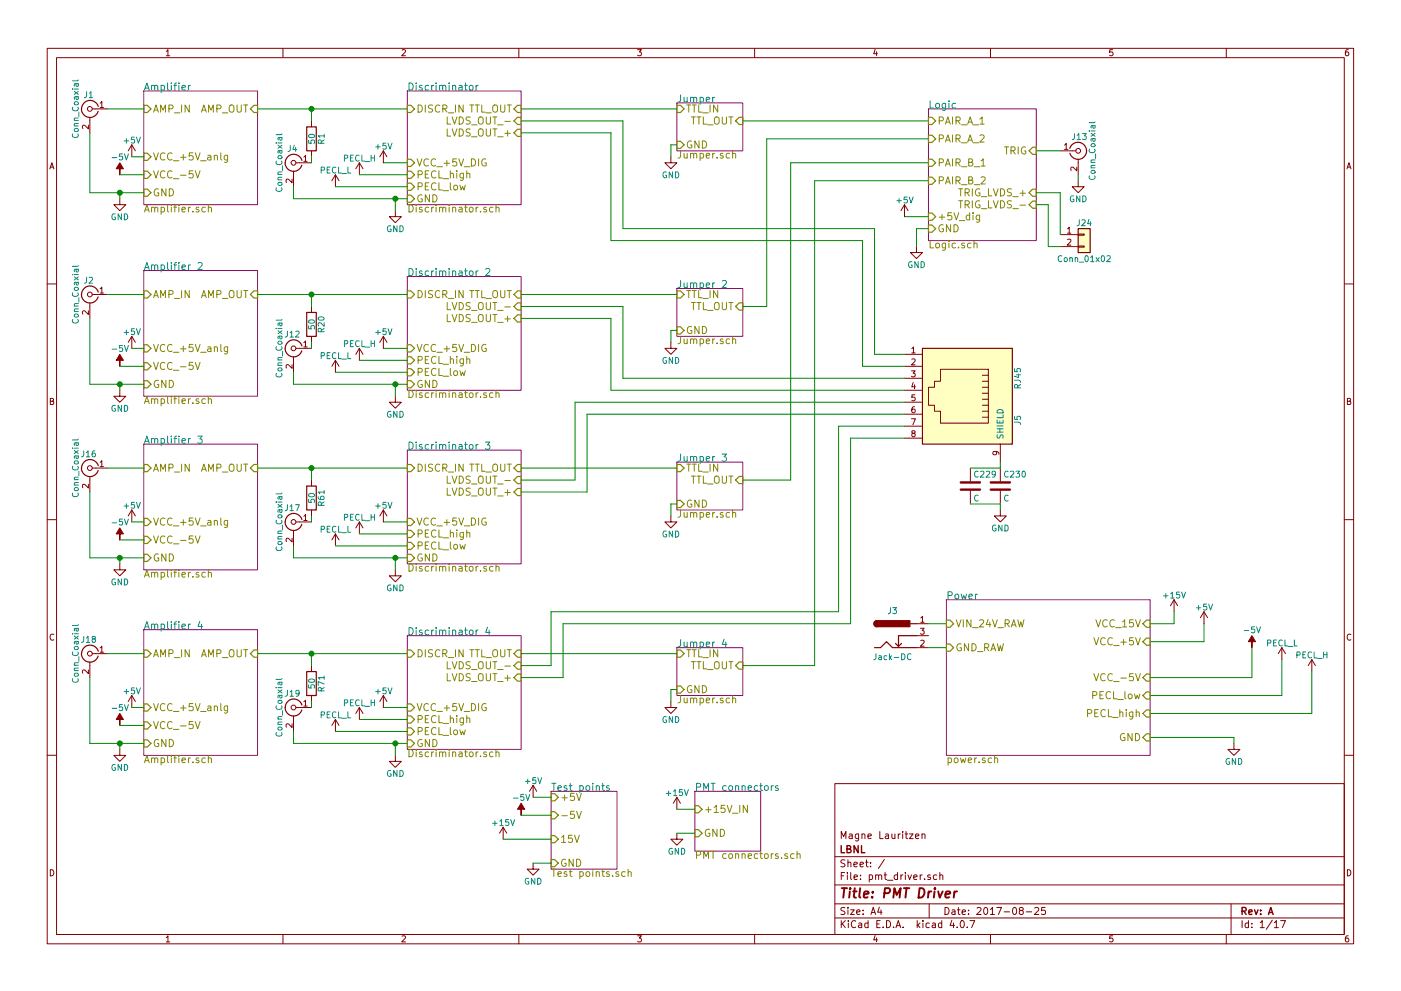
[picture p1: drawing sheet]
EESchema Schematic File Version 2
LIBS:pmt_driver-rescue
LIBS:power
LIBS:device
LIBS:transistors
LIBS:conn
LIBS:linear
LIBS:regul
LIBS:74xx
LIBS:cmos4000
LIBS:adc-dac
LIBS:memory
LIBS:xilinx
LIBS:microcontrollers
LIBS:dsp
LIBS:microchip
LIBS:analog_switches
LIBS:motorola
LIBS:texas
LIBS:intel
LIBS:audio
LIBS:interface
LIBS:digital-audio
LIBS:philips
LIBS:display
LIBS:cypress
LIBS:siliconi
LIBS:opto
LIBS:atmel
LIBS:contrib
LIBS:valves
LIBS:Magnes Components
LIBS:pmt_driver-cache
EELAYER 25 0
EELAYER END
$Descr A4 11693 8268
encoding utf-8
Sheet 1 17
Title "PMT Driver"
Date "2017-08-25"
Rev "A"
Comp "LBNL"
Comment1 "Magne Lauritzen"
Comment2 ""
Comment3 ""
Comment4 ""
$EndDescr
$Sheet
S 1200 750  950  950 
U 59A0A1E6
F0 "Amplifier" 60
F1 "Amplifier.sch" 60
F2 "VCC_-5V" I L 1200 1450 60 
F3 "AMP_IN" I L 1200 900 60 
F4 "AMP_OUT" I R 2150 900 60 
F5 "GND" I L 1200 1600 60 
F6 "VCC_+5V_anlg" I L 1200 1300 60 
$EndSheet
$Sheet
S 3400 750  950  950 
U 59A0A213
F0 "Discriminator" 60
F1 "Discriminator.sch" 60
F2 "GND" I L 3400 1650 60 
F3 "TTL_OUT" I R 4350 900 60 
F4 "DISCR_IN" I L 3400 900 60 
F5 "LVDS_OUT_+" I R 4350 1100 60 
F6 "LVDS_OUT_-" I R 4350 1000 60 
F7 "VCC_+5V_DIG" I L 3400 1350 60 
F8 "PECL_high" I L 3400 1450 60 
F9 "PECL_low" I L 3400 1550 60 
$EndSheet
$Comp
L GND #PWR01
U 1 1
P 10300 6200
F 0 "#PWR01" H 10300 5950 50  0001 C CNN
F 1 "GND" H 10300 6050 50  0000 C CNN
F 2 "" H 10300 6200 50  0001 C CNN
F 3 "" H 10300 6200 50  0001 C CNN
	1    10300 6200
	1    0    0    -1  
$EndComp
$Comp
L +15V #PWR02
U 1 1
P 9800 5100
F 0 "#PWR02" H 9800 4950 50  0001 C CNN
F 1 "+15V" H 9800 5240 50  0000 C CNN
F 2 "" H 9800 5100 50  0001 C CNN
F 3 "" H 9800 5100 50  0001 C CNN
	1    9800 5100
	1    0    0    -1  
$EndComp
$Comp
L -5V #PWR46
U 1 1
P 10450 5400
F 0 "#PWR46" H 10450 5500 50  0001 C CNN
F 1 "-5V" H 10450 5550 50  0000 C CNN
F 2 "" H 10450 5400 50  0001 C CNN
F 3 "" H 10450 5400 50  0001 C CNN
	1    10450 5400
	1    0    0    -1  
$EndComp
$Comp
L +5V #PWR03
U 1 1
P 1100 1300
F 0 "#PWR03" H 1100 1150 50  0001 C CNN
F 1 "+5V" H 1100 1440 50  0000 C CNN
F 2 "" H 1100 1300 50  0001 C CNN
F 3 "" H 1100 1300 50  0001 C CNN
	1    1100 1300
	1    0    0    -1  
$EndComp
$Comp
L -5V #PWR1
U 1 1
P 1000 1450
F 0 "#PWR1" H 1000 1550 50  0001 C CNN
F 1 "-5V" H 1000 1600 50  0000 C CNN
F 2 "" H 1000 1450 50  0001 C CNN
F 3 "" H 1000 1450 50  0001 C CNN
	1    1000 1450
	1    0    0    -1  
$EndComp
$Comp
L GND #PWR04
U 1 1
P 1000 1650
F 0 "#PWR04" H 1000 1400 50  0001 C CNN
F 1 "GND" H 1000 1500 50  0000 C CNN
F 2 "" H 1000 1650 50  0001 C CNN
F 3 "" H 1000 1650 50  0001 C CNN
	1    1000 1650
	1    0    0    -1  
$EndComp
$Comp
L GND #PWR05
U 1 1
P 3300 1750
F 0 "#PWR05" H 3300 1500 50  0001 C CNN
F 1 "GND" H 3300 1600 50  0000 C CNN
F 2 "" H 3300 1750 50  0001 C CNN
F 3 "" H 3300 1750 50  0001 C CNN
	1    3300 1750
	1    0    0    -1  
$EndComp
$Comp
L Conn_Coaxial J1
U 1 1
P 750 900
F 0 "J1" H 760 1020 50  0000 C CNN
F 1 "Conn_Coaxial" V 865 900 50  0000 C CNN
F 2 "Connectors:LEMO_angled" H 750 900 50  0001 C CNN
F 3 "" H 750 900 50  0001 C CNN
F 4 "EPK.00.250.NTN" H 750 900 60  0001 C CNN "MPN"
F 5 "1124-1356-ND" H 750 900 60  0001 C CNN "DK"
F 6 "Straight" H 750 900 60  0001 C CNN "Notes"
	1    750  900 
	-1   0    0    -1  
$EndComp
$Comp
L PECL_L #PWR06
U 1 1
P 10700 5500
F 0 "#PWR06" H 10700 5350 50  0001 C CNN
F 1 "PECL_L" H 10700 5640 50  0000 C CNN
F 2 "" H 10700 5500 50  0001 C CNN
F 3 "" H 10700 5500 50  0001 C CNN
	1    10700 5500
	1    0    0    -1  
$EndComp
$Comp
L PECL_H #PWR07
U 1 1
P 10950 5600
F 0 "#PWR07" H 10950 5450 50  0001 C CNN
F 1 "PECL_H" H 10950 5740 50  0000 C CNN
F 2 "" H 10950 5600 50  0001 C CNN
F 3 "" H 10950 5600 50  0001 C CNN
	1    10950 5600
	1    0    0    -1  
$EndComp
$Comp
L PECL_H #PWR08
U 1 1
P 3000 1450
F 0 "#PWR08" H 3000 1300 50  0001 C CNN
F 1 "PECL_H" H 3000 1590 50  0000 C CNN
F 2 "" H 3000 1450 50  0001 C CNN
F 3 "" H 3000 1450 50  0001 C CNN
	1    3000 1450
	1    0    0    -1  
$EndComp
$Comp
L PECL_L #PWR09
U 1 1
P 2800 1550
F 0 "#PWR09" H 2800 1400 50  0001 C CNN
F 1 "PECL_L" H 2800 1690 50  0000 C CNN
F 2 "" H 2800 1550 50  0001 C CNN
F 3 "" H 2800 1550 50  0001 C CNN
	1    2800 1550
	1    0    0    -1  
$EndComp
$Comp
L Conn_Coaxial J4
U 1 1
P 2450 1350
F 0 "J4" H 2460 1470 50  0000 C CNN
F 1 "Conn_Coaxial" V 2565 1350 50  0000 C CNN
F 2 "Connectors:LEMO_straight" H 2450 1350 50  0001 C CNN
F 3 "" H 2450 1350 50  0001 C CNN
F 4 "EPA.00.250.NTN" H 2450 1350 60  0001 C CNN "MPN"
F 5 "1124-1421-ND" H 2450 1350 60  0001 C CNN "DK"
F 6 "Vertical" H 2450 1350 60  0001 C CNN "Notes"
	1    2450 1350
	-1   0    0    -1  
$EndComp
$Comp
L R R1
U 1 1
P 2600 1150
F 0 "R1" V 2680 1150 50  0000 C CNN
F 1 "50" V 2600 1150 50  0000 C CNN
F 2 "Resistors_SMD:R_0805" V 2530 1150 50  0001 C CNN
F 3 "" H 2600 1150 50  0001 C CNN
	1    2600 1150
	1    0    0    -1  
$EndComp
$Sheet
S 5650 850  550  400 
U 59E230FE
F0 "Jumper" 60
F1 "Jumper.sch" 60
F2 "TTL_IN" I L 5650 900 60 
F3 "GND" I L 5650 1200 60 
F4 "TTL_OUT" I R 6200 1000 60 
$EndSheet
$Sheet
S 5800 6600 550  500 
U 59E272DD
F0 "PMT connectors" 60
F1 "PMT connectors.sch" 60
F2 "+15V_IN" I L 5800 6750 60 
F3 "GND" I L 5800 6950 60 
$EndSheet
$Comp
L +15V #PWR010
U 1 1
P 5650 6750
F 0 "#PWR010" H 5650 6600 50  0001 C CNN
F 1 "+15V" H 5650 6890 50  0000 C CNN
F 2 "" H 5650 6750 50  0001 C CNN
F 3 "" H 5650 6750 50  0001 C CNN
	1    5650 6750
	1    0    0    -1  
$EndComp
$Comp
L GND #PWR011
U 1 1
P 5650 6950
F 0 "#PWR011" H 5650 6700 50  0001 C CNN
F 1 "GND" H 5650 6800 50  0000 C CNN
F 2 "" H 5650 6950 50  0001 C CNN
F 3 "" H 5650 6950 50  0001 C CNN
	1    5650 6950
	1    0    0    -1  
$EndComp
$Comp
L Jack-DC J3
U 1 1
P 7450 5300
F 0 "J3" H 7450 5510 50  0000 C CNN
F 1 "Jack-DC" H 7450 5125 50  0000 C CNN
F 2 "Connectors:BARREL_JACK_PJ102B" H 7500 5260 50  0001 C CNN
F 3 "" H 7500 5260 50  0001 C CNN
F 4 "PJ-102B" H 7450 5300 60  0001 C CNN "MPN"
F 5 "CP-102B-ND" H 7450 5300 60  0001 C CNN "DK"
	1    7450 5300
	1    0    0    -1  
$EndComp
$Comp
L GND #PWR012
U 1 1
P 5600 1300
F 0 "#PWR012" H 5600 1050 50  0001 C CNN
F 1 "GND" H 5600 1150 50  0000 C CNN
F 2 "" H 5600 1300 50  0001 C CNN
F 3 "" H 5600 1300 50  0001 C CNN
	1    5600 1300
	1    0    0    -1  
$EndComp
$Comp
L RJ45 J5
U 1 1
P 8000 3300
F 0 "J5" H 8200 3800 50  0000 C CNN
F 1 "RJ45" H 7850 3800 50  0000 C CNN
F 2 "Connectors:RJ45_8_A00-108-262-450" H 8000 3300 50  0001 C CNN
F 3 "" H 8000 3300 50  0001 C CNN
F 4 "A00-108-262-450" H 8000 3300 60  0001 C CNN "MPN"
F 5 "151-1119-ND" H 8000 3300 60  0001 C CNN "DK"
	1    8000 3300
	0    1    1    0   
$EndComp
Wire Wire Line
	2150 900  3400 900 
Wire Wire Line
	9600 5200 9800 5200
Wire Wire Line
	9800 5200 9800 5100
Wire Wire Line
	9600 5650 10450 5650
Wire Wire Line
	10450 5650 10450 5400
Wire Wire Line
	9600 6150 10300 6150
Wire Wire Line
	10300 6150 10300 6200
Wire Wire Line
	1100 1300 1200 1300
Wire Wire Line
	1000 1650 1000 1600
Wire Wire Line
	750  1600 1200 1600
Wire Wire Line
	900  900  1200 900 
Wire Wire Line
	750  1100 750  1600
Wire Wire Line
	10050 5200 10050 5350
Wire Wire Line
	10050 5350 9600 5350
Wire Wire Line
	3200 1350 3400 1350
Wire Wire Line
	3300 1750 3300 1650
Wire Wire Line
	2450 1650 3400 1650
Wire Wire Line
	10700 5500 10700 5800
Wire Wire Line
	10700 5800 9600 5800
Wire Wire Line
	10950 5600 10950 5950
Wire Wire Line
	10950 5950 9600 5950
Wire Wire Line
	3000 1450 3400 1450
Wire Wire Line
	2800 1550 3400 1550
Connection ~ 2600 900 
Wire Wire Line
	2450 1550 2450 1650
Connection ~ 3300 1650
Wire Wire Line
	2600 1000 2600 900 
Wire Wire Line
	2600 1300 2600 1350
Wire Wire Line
	5650 6950 5800 6950
Wire Wire Line
	5800 6750 5650 6750
Wire Wire Line
	7750 5200 7900 5200
Wire Wire Line
	7750 5400 7900 5400
Wire Wire Line
	1000 1450 1200 1450
Connection ~ 1000 1600
Wire Wire Line
	4350 900  5650 900 
Wire Wire Line
	5650 1200 5600 1200
Wire Wire Line
	5600 1200 5600 1300
Wire Wire Line
	6200 1000 7750 1000
$Comp
L Conn_Coaxial J2
U 1 1
P 750 2450
F 0 "J2" H 760 2570 50  0000 C CNN
F 1 "Conn_Coaxial" V 865 2450 50  0000 C CNN
F 2 "Connectors:LEMO_angled" H 750 2450 50  0001 C CNN
F 3 "" H 750 2450 50  0001 C CNN
F 4 "EPK.00.250.NTN" H 750 2450 60  0001 C CNN "MPN"
F 5 "1124-1356-ND" H 750 2450 60  0001 C CNN "DK"
F 6 "Straight" H 750 2450 60  0001 C CNN "Notes"
	1    750  2450
	-1   0    0    -1  
$EndComp
$Sheet
S 1200 2250 950  1050
U 59E98F5D
F0 "Amplifier 2" 60
F1 "Amplifier.sch" 60
F2 "VCC_+5V_anlg" I L 1200 2900 60 
F3 "VCC_-5V" I L 1200 3050 60 
F4 "AMP_IN" I L 1200 2450 60 
F5 "AMP_OUT" I R 2150 2450 60 
F6 "GND" I L 1200 3200 60 
$EndSheet
$Comp
L +5V #PWR013
U 1 1
P 1100 2900
F 0 "#PWR013" H 1100 2750 50  0001 C CNN
F 1 "+5V" H 1100 3040 50  0000 C CNN
F 2 "" H 1100 2900 50  0001 C CNN
F 3 "" H 1100 2900 50  0001 C CNN
	1    1100 2900
	1    0    0    -1  
$EndComp
$Comp
L -5V #PWR3
U 1 1
P 1000 3050
F 0 "#PWR3" H 1000 3150 50  0001 C CNN
F 1 "-5V" H 1000 3200 50  0000 C CNN
F 2 "" H 1000 3050 50  0001 C CNN
F 3 "" H 1000 3050 50  0001 C CNN
	1    1000 3050
	1    0    0    -1  
$EndComp
$Comp
L GND #PWR014
U 1 1
P 1000 3250
F 0 "#PWR014" H 1000 3000 50  0001 C CNN
F 1 "GND" H 1000 3100 50  0000 C CNN
F 2 "" H 1000 3250 50  0001 C CNN
F 3 "" H 1000 3250 50  0001 C CNN
	1    1000 3250
	1    0    0    -1  
$EndComp
Wire Wire Line
	1100 2900 1200 2900
Wire Wire Line
	1000 3250 1000 3200
Wire Wire Line
	750  3200 1200 3200
Wire Wire Line
	1000 3050 1200 3050
Connection ~ 1000 3200
Wire Wire Line
	900  2450 1200 2450
Wire Wire Line
	750  2650 750  3200
$Sheet
S 3400 2300 950  950 
U 59EB2A0F
F0 "Discriminator 2" 60
F1 "Discriminator.sch" 60
F2 "GND" I L 3400 3200 60 
F3 "TTL_OUT" I R 4350 2450 60 
F4 "DISCR_IN" I L 3400 2450 60 
F5 "LVDS_OUT_+" I R 4350 2650 60 
F6 "LVDS_OUT_-" I R 4350 2550 60 
F7 "VCC_+5V_DIG" I L 3400 2900 60 
F8 "PECL_high" I L 3400 3000 60 
F9 "PECL_low" I L 3400 3100 60 
$EndSheet
$Comp
L GND #PWR015
U 1 1
P 3300 3300
F 0 "#PWR015" H 3300 3050 50  0001 C CNN
F 1 "GND" H 3300 3150 50  0000 C CNN
F 2 "" H 3300 3300 50  0001 C CNN
F 3 "" H 3300 3300 50  0001 C CNN
	1    3300 3300
	1    0    0    -1  
$EndComp
$Comp
L PECL_H #PWR016
U 1 1
P 3000 3000
F 0 "#PWR016" H 3000 2850 50  0001 C CNN
F 1 "PECL_H" H 3000 3140 50  0000 C CNN
F 2 "" H 3000 3000 50  0001 C CNN
F 3 "" H 3000 3000 50  0001 C CNN
	1    3000 3000
	1    0    0    -1  
$EndComp
$Comp
L PECL_L #PWR017
U 1 1
P 2800 3100
F 0 "#PWR017" H 2800 2950 50  0001 C CNN
F 1 "PECL_L" H 2800 3240 50  0000 C CNN
F 2 "" H 2800 3100 50  0001 C CNN
F 3 "" H 2800 3100 50  0001 C CNN
	1    2800 3100
	1    0    0    -1  
$EndComp
$Comp
L Conn_Coaxial J12
U 1 1
P 2450 2900
F 0 "J12" H 2460 3020 50  0000 C CNN
F 1 "Conn_Coaxial" V 2565 2900 50  0000 C CNN
F 2 "Connectors:LEMO_straight" H 2450 2900 50  0001 C CNN
F 3 "" H 2450 2900 50  0001 C CNN
F 4 "EPA.00.250.NTN" H 2450 2900 60  0001 C CNN "MPN"
F 5 "1124-1421-ND" H 2450 2900 60  0001 C CNN "DK"
F 6 "Vertical" H 2450 2900 60  0001 C CNN "Notes"
	1    2450 2900
	-1   0    0    -1  
$EndComp
$Comp
L R R20
U 1 1
P 2600 2700
F 0 "R20" V 2680 2700 50  0000 C CNN
F 1 "50" V 2600 2700 50  0000 C CNN
F 2 "Resistors_SMD:R_0805" V 2530 2700 50  0001 C CNN
F 3 "" H 2600 2700 50  0001 C CNN
	1    2600 2700
	1    0    0    -1  
$EndComp
Wire Wire Line
	2150 2450 3400 2450
Wire Wire Line
	3200 2900 3400 2900
Wire Wire Line
	3300 3300 3300 3200
Wire Wire Line
	2450 3200 3400 3200
Wire Wire Line
	3000 3000 3400 3000
Wire Wire Line
	2800 3100 3400 3100
Connection ~ 2600 2450
Wire Wire Line
	2450 3100 2450 3200
Connection ~ 3300 3200
Wire Wire Line
	2600 2550 2600 2450
Wire Wire Line
	2600 2850 2600 2900
$Sheet
S 5650 2400 550  400 
U 59EC387C
F0 "Jumper 2" 60
F1 "Jumper.sch" 60
F2 "TTL_IN" I L 5650 2450 60 
F3 "GND" I L 5650 2750 60 
F4 "TTL_OUT" I R 6200 2550 60 
$EndSheet
$Comp
L GND #PWR018
U 1 1
P 5600 2850
F 0 "#PWR018" H 5600 2600 50  0001 C CNN
F 1 "GND" H 5600 2700 50  0000 C CNN
F 2 "" H 5600 2850 50  0001 C CNN
F 3 "" H 5600 2850 50  0001 C CNN
	1    5600 2850
	1    0    0    -1  
$EndComp
Wire Wire Line
	4350 2450 5650 2450
Wire Wire Line
	5650 2750 5600 2750
Wire Wire Line
	5600 2750 5600 2850
Wire Wire Line
	6200 2550 6400 2550
Wire Wire Line
	6400 2550 6400 1150
Wire Wire Line
	6400 1150 7750 1150
$Comp
L Conn_Coaxial J13
U 1 1
P 9000 1250
F 0 "J13" H 9010 1370 50  0000 C CNN
F 1 "Conn_Coaxial" V 9115 1250 50  0000 C CNN
F 2 "Connectors:LEMO_angled" H 9000 1250 50  0001 C CNN
F 3 "" H 9000 1250 50  0001 C CNN
F 4 "EPK.00.250.NTN" H 9000 1250 60  0001 C CNN "MPN"
F 5 "1124-1356-ND" H 9000 1250 60  0001 C CNN "DK"
F 6 "Straight" H 9000 1250 60  0001 C CNN "Notes"
	1    9000 1250
	1    0    0    -1  
$EndComp
Wire Wire Line
	8650 1250 8850 1250
$Comp
L GND #PWR019
U 1 1
P 7650 2050
F 0 "#PWR019" H 7650 1800 50  0001 C CNN
F 1 "GND" H 7650 1900 50  0000 C CNN
F 2 "" H 7650 2050 50  0001 C CNN
F 3 "" H 7650 2050 50  0001 C CNN
	1    7650 2050
	1    0    0    -1  
$EndComp
Wire Wire Line
	7650 2050 7650 1900
Wire Wire Line
	7650 1900 7750 1900
$Comp
L Conn_Coaxial J16
U 1 1
P 750 3900
F 0 "J16" H 760 4020 50  0000 C CNN
F 1 "Conn_Coaxial" V 865 3900 50  0000 C CNN
F 2 "Connectors:LEMO_angled" H 750 3900 50  0001 C CNN
F 3 "" H 750 3900 50  0001 C CNN
F 4 "EPK.00.250.NTN" H 750 3900 60  0001 C CNN "MPN"
F 5 "1124-1356-ND" H 750 3900 60  0001 C CNN "DK"
F 6 "Straight" H 750 3900 60  0001 C CNN "Notes"
	1    750  3900
	-1   0    0    -1  
$EndComp
$Sheet
S 1200 3700 950  1050
U 59EE461C
F0 "Amplifier 3" 60
F1 "Amplifier.sch" 60
F2 "VCC_+5V_anlg" I L 1200 4350 60 
F3 "VCC_-5V" I L 1200 4500 60 
F4 "AMP_IN" I L 1200 3900 60 
F5 "AMP_OUT" I R 2150 3900 60 
F6 "GND" I L 1200 4650 60 
$EndSheet
$Comp
L +5V #PWR020
U 1 1
P 1100 4350
F 0 "#PWR020" H 1100 4200 50  0001 C CNN
F 1 "+5V" H 1100 4490 50  0000 C CNN
F 2 "" H 1100 4350 50  0001 C CNN
F 3 "" H 1100 4350 50  0001 C CNN
	1    1100 4350
	1    0    0    -1  
$EndComp
$Comp
L -5V #PWR5
U 1 1
P 1000 4500
F 0 "#PWR5" H 1000 4600 50  0001 C CNN
F 1 "-5V" H 1000 4650 50  0000 C CNN
F 2 "" H 1000 4500 50  0001 C CNN
F 3 "" H 1000 4500 50  0001 C CNN
	1    1000 4500
	1    0    0    -1  
$EndComp
$Comp
L GND #PWR021
U 1 1
P 1000 4700
F 0 "#PWR021" H 1000 4450 50  0001 C CNN
F 1 "GND" H 1000 4550 50  0000 C CNN
F 2 "" H 1000 4700 50  0001 C CNN
F 3 "" H 1000 4700 50  0001 C CNN
	1    1000 4700
	1    0    0    -1  
$EndComp
Wire Wire Line
	1100 4350 1200 4350
Wire Wire Line
	1000 4700 1000 4650
Wire Wire Line
	750  4650 1200 4650
Wire Wire Line
	1000 4500 1200 4500
Connection ~ 1000 4650
Wire Wire Line
	900  3900 1200 3900
Wire Wire Line
	750  4100 750  4650
$Comp
L Conn_Coaxial J17
U 1 1
P 2450 4350
F 0 "J17" H 2460 4470 50  0000 C CNN
F 1 "Conn_Coaxial" V 2565 4350 50  0000 C CNN
F 2 "Connectors:LEMO_straight" H 2450 4350 50  0001 C CNN
F 3 "" H 2450 4350 50  0001 C CNN
F 4 "EPA.00.250.NTN" H 2450 4350 60  0001 C CNN "MPN"
F 5 "1124-1421-ND" H 2450 4350 60  0001 C CNN "DK"
F 6 "Vertical" H 2450 4350 60  0001 C CNN "Notes"
	1    2450 4350
	-1   0    0    -1  
$EndComp
$Comp
L R R61
U 1 1
P 2600 4150
F 0 "R61" V 2680 4150 50  0000 C CNN
F 1 "50" V 2600 4150 50  0000 C CNN
F 2 "Resistors_SMD:R_0805" V 2530 4150 50  0001 C CNN
F 3 "" H 2600 4150 50  0001 C CNN
	1    2600 4150
	1    0    0    -1  
$EndComp
Wire Wire Line
	2150 3900 3400 3900
Wire Wire Line
	2450 4650 3400 4650
Connection ~ 2600 3900
Wire Wire Line
	2450 4550 2450 4650
Wire Wire Line
	2600 4000 2600 3900
Wire Wire Line
	2600 4300 2600 4350
$Comp
L Conn_Coaxial J18
U 1 1
P 750 5450
F 0 "J18" H 760 5570 50  0000 C CNN
F 1 "Conn_Coaxial" V 865 5450 50  0000 C CNN
F 2 "Connectors:LEMO_angled" H 750 5450 50  0001 C CNN
F 3 "" H 750 5450 50  0001 C CNN
F 4 "EPK.00.250.NTN" H 750 5450 60  0001 C CNN "MPN"
F 5 "1124-1356-ND" H 750 5450 60  0001 C CNN "DK"
F 6 "Straight" H 750 5450 60  0001 C CNN "Notes"
	1    750  5450
	-1   0    0    -1  
$EndComp
$Sheet
S 1200 5250 950  1050
U 59EEA2B2
F0 "Amplifier 4" 60
F1 "Amplifier.sch" 60
F2 "VCC_+5V_anlg" I L 1200 5900 60 
F3 "VCC_-5V" I L 1200 6050 60 
F4 "AMP_IN" I L 1200 5450 60 
F5 "AMP_OUT" I R 2150 5450 60 
F6 "GND" I L 1200 6200 60 
$EndSheet
$Comp
L +5V #PWR022
U 1 1
P 1100 5900
F 0 "#PWR022" H 1100 5750 50  0001 C CNN
F 1 "+5V" H 1100 6040 50  0000 C CNN
F 2 "" H 1100 5900 50  0001 C CNN
F 3 "" H 1100 5900 50  0001 C CNN
	1    1100 5900
	1    0    0    -1  
$EndComp
$Comp
L -5V #PWR7
U 1 1
P 1000 6050
F 0 "#PWR7" H 1000 6150 50  0001 C CNN
F 1 "-5V" H 1000 6200 50  0000 C CNN
F 2 "" H 1000 6050 50  0001 C CNN
F 3 "" H 1000 6050 50  0001 C CNN
	1    1000 6050
	1    0    0    -1  
$EndComp
$Comp
L GND #PWR023
U 1 1
P 1000 6250
F 0 "#PWR023" H 1000 6000 50  0001 C CNN
F 1 "GND" H 1000 6100 50  0000 C CNN
F 2 "" H 1000 6250 50  0001 C CNN
F 3 "" H 1000 6250 50  0001 C CNN
	1    1000 6250
	1    0    0    -1  
$EndComp
Wire Wire Line
	1100 5900 1200 5900
Wire Wire Line
	1000 6250 1000 6200
Wire Wire Line
	750  6200 1200 6200
Wire Wire Line
	1000 6050 1200 6050
Connection ~ 1000 6200
Wire Wire Line
	900  5450 1200 5450
Wire Wire Line
	750  5650 750  6200
$Comp
L Conn_Coaxial J19
U 1 1
P 2450 5900
F 0 "J19" H 2460 6020 50  0000 C CNN
F 1 "Conn_Coaxial" V 2565 5900 50  0000 C CNN
F 2 "Connectors:LEMO_straight" H 2450 5900 50  0001 C CNN
F 3 "" H 2450 5900 50  0001 C CNN
F 4 "EPA.00.250.NTN" H 2450 5900 60  0001 C CNN "MPN"
F 5 "1124-1421-ND" H 2450 5900 60  0001 C CNN "DK"
F 6 "Vertical" H 2450 5900 60  0001 C CNN "Notes"
	1    2450 5900
	-1   0    0    -1  
$EndComp
$Comp
L R R71
U 1 1
P 2600 5700
F 0 "R71" V 2680 5700 50  0000 C CNN
F 1 "50" V 2600 5700 50  0000 C CNN
F 2 "Resistors_SMD:R_0805" V 2530 5700 50  0001 C CNN
F 3 "" H 2600 5700 50  0001 C CNN
	1    2600 5700
	1    0    0    -1  
$EndComp
Wire Wire Line
	2150 5450 3400 5450
Wire Wire Line
	2450 6200 3400 6200
Connection ~ 2600 5450
Wire Wire Line
	2450 6100 2450 6200
Wire Wire Line
	2600 5550 2600 5450
Wire Wire Line
	2600 5850 2600 5900
$Sheet
S 3400 3750 950  950 
U 59EE8BF2
F0 "Discriminator 3" 60
F1 "Discriminator.sch" 60
F2 "GND" I L 3400 4650 60 
F3 "TTL_OUT" I R 4350 3900 60 
F4 "DISCR_IN" I L 3400 3900 60 
F5 "LVDS_OUT_+" I R 4350 4100 60 
F6 "LVDS_OUT_-" I R 4350 4000 60 
F7 "VCC_+5V_DIG" I L 3400 4350 60 
F8 "PECL_high" I L 3400 4450 60 
F9 "PECL_low" I L 3400 4550 60 
$EndSheet
$Comp
L GND #PWR024
U 1 1
P 3300 4750
F 0 "#PWR024" H 3300 4500 50  0001 C CNN
F 1 "GND" H 3300 4600 50  0000 C CNN
F 2 "" H 3300 4750 50  0001 C CNN
F 3 "" H 3300 4750 50  0001 C CNN
	1    3300 4750
	1    0    0    -1  
$EndComp
$Comp
L PECL_H #PWR025
U 1 1
P 3000 4450
F 0 "#PWR025" H 3000 4300 50  0001 C CNN
F 1 "PECL_H" H 3000 4590 50  0000 C CNN
F 2 "" H 3000 4450 50  0001 C CNN
F 3 "" H 3000 4450 50  0001 C CNN
	1    3000 4450
	1    0    0    -1  
$EndComp
$Comp
L PECL_L #PWR026
U 1 1
P 2800 4550
F 0 "#PWR026" H 2800 4400 50  0001 C CNN
F 1 "PECL_L" H 2800 4690 50  0000 C CNN
F 2 "" H 2800 4550 50  0001 C CNN
F 3 "" H 2800 4550 50  0001 C CNN
	1    2800 4550
	1    0    0    -1  
$EndComp
Wire Wire Line
	3200 4350 3400 4350
Wire Wire Line
	3300 4750 3300 4650
Wire Wire Line
	3000 4450 3400 4450
Wire Wire Line
	2800 4550 3400 4550
Connection ~ 3300 4650
$Sheet
S 3400 5300 950  950 
U 59EEB075
F0 "Discriminator 4" 60
F1 "Discriminator.sch" 60
F2 "GND" I L 3400 6200 60 
F3 "TTL_OUT" I R 4350 5450 60 
F4 "DISCR_IN" I L 3400 5450 60 
F5 "LVDS_OUT_+" I R 4350 5650 60 
F6 "LVDS_OUT_-" I R 4350 5550 60 
F7 "VCC_+5V_DIG" I L 3400 5900 60 
F8 "PECL_high" I L 3400 6000 60 
F9 "PECL_low" I L 3400 6100 60 
$EndSheet
$Comp
L GND #PWR027
U 1 1
P 3300 6300
F 0 "#PWR027" H 3300 6050 50  0001 C CNN
F 1 "GND" H 3300 6150 50  0000 C CNN
F 2 "" H 3300 6300 50  0001 C CNN
F 3 "" H 3300 6300 50  0001 C CNN
	1    3300 6300
	1    0    0    -1  
$EndComp
$Comp
L PECL_H #PWR028
U 1 1
P 3000 6000
F 0 "#PWR028" H 3000 5850 50  0001 C CNN
F 1 "PECL_H" H 3000 6140 50  0000 C CNN
F 2 "" H 3000 6000 50  0001 C CNN
F 3 "" H 3000 6000 50  0001 C CNN
	1    3000 6000
	1    0    0    -1  
$EndComp
$Comp
L PECL_L #PWR029
U 1 1
P 2800 6100
F 0 "#PWR029" H 2800 5950 50  0001 C CNN
F 1 "PECL_L" H 2800 6240 50  0000 C CNN
F 2 "" H 2800 6100 50  0001 C CNN
F 3 "" H 2800 6100 50  0001 C CNN
	1    2800 6100
	1    0    0    -1  
$EndComp
Wire Wire Line
	3200 5900 3400 5900
Wire Wire Line
	3300 6300 3300 6200
Wire Wire Line
	3000 6000 3400 6000
Wire Wire Line
	2800 6100 3400 6100
Connection ~ 3300 6200
$Sheet
S 5650 3850 550  400 
U 59EF1109
F0 "Jumper 3" 60
F1 "Jumper.sch" 60
F2 "TTL_IN" I L 5650 3900 60 
F3 "GND" I L 5650 4200 60 
F4 "TTL_OUT" I R 6200 4000 60 
$EndSheet
$Comp
L GND #PWR030
U 1 1
P 5600 4300
F 0 "#PWR030" H 5600 4050 50  0001 C CNN
F 1 "GND" H 5600 4150 50  0000 C CNN
F 2 "" H 5600 4300 50  0001 C CNN
F 3 "" H 5600 4300 50  0001 C CNN
	1    5600 4300
	1    0    0    -1  
$EndComp
Wire Wire Line
	4350 3900 5650 3900
Wire Wire Line
	5650 4200 5600 4200
Wire Wire Line
	5600 4200 5600 4300
$Sheet
S 5650 5400 550  400 
U 59EF2EEA
F0 "Jumper 4" 60
F1 "Jumper.sch" 60
F2 "TTL_IN" I L 5650 5450 60 
F3 "GND" I L 5650 5750 60 
F4 "TTL_OUT" I R 6200 5550 60 
$EndSheet
$Comp
L GND #PWR031
U 1 1
P 5600 5850
F 0 "#PWR031" H 5600 5600 50  0001 C CNN
F 1 "GND" H 5600 5700 50  0000 C CNN
F 2 "" H 5600 5850 50  0001 C CNN
F 3 "" H 5600 5850 50  0001 C CNN
	1    5600 5850
	1    0    0    -1  
$EndComp
Wire Wire Line
	4350 5450 5650 5450
Wire Wire Line
	5650 5750 5600 5750
Wire Wire Line
	5600 5750 5600 5850
Wire Wire Line
	6200 5550 6800 5550
Wire Wire Line
	6200 4000 6600 4000
Wire Wire Line
	6600 4000 6600 1350
Wire Wire Line
	6600 1350 7750 1350
Wire Wire Line
	6800 5550 6800 1500
Wire Wire Line
	6800 1500 7750 1500
Wire Wire Line
	4350 1000 5200 1000
Wire Wire Line
	5200 1000 5200 1900
Wire Wire Line
	5200 1900 7300 1900
Wire Wire Line
	7300 1900 7300 2950
Wire Wire Line
	7300 2950 7550 2950
Wire Wire Line
	7550 3050 7200 3050
Wire Wire Line
	7200 3050 7200 2000
Wire Wire Line
	7200 2000 5100 2000
Wire Wire Line
	5100 2000 5100 1100
Wire Wire Line
	5100 1100 4350 1100
Wire Wire Line
	5200 3150 7550 3150
Wire Wire Line
	5200 3150 5200 2550
Wire Wire Line
	5200 2550 4350 2550
Wire Wire Line
	5100 3250 7550 3250
Wire Wire Line
	5100 3250 5100 2650
Wire Wire Line
	5100 2650 4350 2650
Wire Wire Line
	7550 3350 4800 3350
Wire Wire Line
	4800 3350 4800 4000
Wire Wire Line
	4800 4000 4350 4000
Wire Wire Line
	4350 4100 4900 4100
Wire Wire Line
	4900 4100 4900 3450
Wire Wire Line
	4900 3450 7550 3450
Wire Wire Line
	7550 3550 7000 3550
Wire Wire Line
	7000 3550 7000 5100
Wire Wire Line
	7000 5100 4600 5100
Wire Wire Line
	4600 5100 4600 5550
Wire Wire Line
	4600 5550 4350 5550
Wire Wire Line
	7550 3650 7100 3650
Wire Wire Line
	7100 3650 7100 5200
Wire Wire Line
	7100 5200 4700 5200
Wire Wire Line
	4700 5200 4700 5650
Wire Wire Line
	4700 5650 4350 5650
$Comp
L GND #PWR032
U 1 1
P 8350 4250
F 0 "#PWR032" H 8350 4000 50  0001 C CNN
F 1 "GND" H 8350 4100 50  0000 C CNN
F 2 "" H 8350 4250 50  0001 C CNN
F 3 "" H 8350 4250 50  0001 C CNN
	1    8350 4250
	1    0    0    -1  
$EndComp
$Sheet
S 7750 900  900  1100
U 59E35431
F0 "Logic" 60
F1 "Logic.sch" 60
F2 "+5V_dig" I L 7750 1800 60 
F3 "PAIR_A_1" I L 7750 1000 60 
F4 "PAIR_A_2" I L 7750 1150 60 
F5 "PAIR_B_1" I L 7750 1350 60 
F6 "PAIR_B_2" I L 7750 1500 60 
F7 "TRIG" I R 8650 1250 60 
F8 "GND" I L 7750 1900 60 
F9 "TRIG_LVDS_+" I R 8650 1600 60 
F10 "TRIG_LVDS_-" I R 8650 1700 60 
$EndSheet
Wire Wire Line
	7550 1800 7750 1800
$Comp
L Conn_01x02 J24
U 1 1
P 9050 1950
F 0 "J24" H 9050 2050 50  0000 C CNN
F 1 "Conn_01x02" H 9050 1750 50  0000 C CNN
F 2 "Pin_Headers:Pin_Header_Angled_1x02_Pitch2.54mm" H 9050 1950 50  0001 C CNN
F 3 "" H 9050 1950 50  0001 C CNN
F 4 "A19450-ND" H 9050 1950 60  0001 C CNN "DK"
F 5 "640455-2" H 9050 1950 60  0001 C CNN "MPN"
	1    9050 1950
	1    0    0    -1  
$EndComp
Wire Wire Line
	8650 1600 8850 1600
Wire Wire Line
	8650 1700 8750 1700
$Comp
L GND #PWR033
U 1 1
P 9000 1500
F 0 "#PWR033" H 9000 1250 50  0001 C CNN
F 1 "GND" H 9000 1350 50  0000 C CNN
F 2 "" H 9000 1500 50  0001 C CNN
F 3 "" H 9000 1500 50  0001 C CNN
	1    9000 1500
	1    0    0    -1  
$EndComp
Wire Wire Line
	9000 1450 9000 1500
$Comp
L C C230
U 1 1
P 8350 4050
F 0 "C230" H 8375 4150 50  0000 L CNN
F 1 "C" H 8375 3950 50  0000 L CNN
F 2 "Capacitors_SMD:C_0805" H 8388 3900 50  0001 C CNN
F 3 "" H 8350 4050 50  0001 C CNN
	1    8350 4050
	1    0    0    -1  
$EndComp
Wire Wire Line
	8350 3900 8350 3850
Wire Wire Line
	8350 4200 8350 4250
$Comp
L C C229
U 1 1
P 8100 4050
F 0 "C229" H 8125 4150 50  0000 L CNN
F 1 "C" H 8125 3950 50  0000 L CNN
F 2 "Capacitors_SMD:C_0805" H 8138 3900 50  0001 C CNN
F 3 "" H 8100 4050 50  0001 C CNN
	1    8100 4050
	1    0    0    -1  
$EndComp
Wire Wire Line
	8100 3900 8350 3900
Wire Wire Line
	8100 4200 8350 4200
$Sheet
S 7900 5000 1700 1300
U 59A05019
F0 "Power" 60
F1 "power.sch" 60
F2 "VIN_24V_RAW" I L 7900 5200 60 
F3 "GND_RAW" I L 7900 5400 60 
F4 "VCC_15V" I R 9600 5200 60 
F5 "VCC_-5V" I R 9600 5650 60 
F6 "GND" I R 9600 6150 60 
F7 "PECL_low" I R 9600 5800 60 
F8 "PECL_high" I R 9600 5950 60 
F9 "VCC_+5V" I R 9600 5350 60 
$EndSheet
$Comp
L +5V #PWR034
U 1 1
P 10050 5200
F 0 "#PWR034" H 10050 5050 50  0001 C CNN
F 1 "+5V" H 10050 5340 50  0000 C CNN
F 2 "" H 10050 5200 50  0001 C CNN
F 3 "" H 10050 5200 50  0001 C CNN
	1    10050 5200
	1    0    0    -1  
$EndComp
$Comp
L +5V #PWR035
U 1 1
P 3200 5900
F 0 "#PWR035" H 3200 5750 50  0001 C CNN
F 1 "+5V" H 3200 6040 50  0000 C CNN
F 2 "" H 3200 5900 50  0001 C CNN
F 3 "" H 3200 5900 50  0001 C CNN
	1    3200 5900
	1    0    0    -1  
$EndComp
$Comp
L +5V #PWR036
U 1 1
P 3200 4350
F 0 "#PWR036" H 3200 4200 50  0001 C CNN
F 1 "+5V" H 3200 4490 50  0000 C CNN
F 2 "" H 3200 4350 50  0001 C CNN
F 3 "" H 3200 4350 50  0001 C CNN
	1    3200 4350
	1    0    0    -1  
$EndComp
$Comp
L +5V #PWR037
U 1 1
P 3200 2900
F 0 "#PWR037" H 3200 2750 50  0001 C CNN
F 1 "+5V" H 3200 3040 50  0000 C CNN
F 2 "" H 3200 2900 50  0001 C CNN
F 3 "" H 3200 2900 50  0001 C CNN
	1    3200 2900
	1    0    0    -1  
$EndComp
$Comp
L +5V #PWR038
U 1 1
P 3200 1350
F 0 "#PWR038" H 3200 1200 50  0001 C CNN
F 1 "+5V" H 3200 1490 50  0000 C CNN
F 2 "" H 3200 1350 50  0001 C CNN
F 3 "" H 3200 1350 50  0001 C CNN
	1    3200 1350
	1    0    0    -1  
$EndComp
$Comp
L +5V #PWR039
U 1 1
P 7550 1800
F 0 "#PWR039" H 7550 1650 50  0001 C CNN
F 1 "+5V" H 7550 1940 50  0000 C CNN
F 2 "" H 7550 1800 50  0001 C CNN
F 3 "" H 7550 1800 50  0001 C CNN
	1    7550 1800
	1    0    0    -1  
$EndComp
$Sheet
S 4600 6600 550  650 
U 59F3DDD9
F0 "Test points" 60
F1 "Test points.sch" 60
F2 "GND" I L 4600 7200 60 
F3 "+5V" I L 4600 6650 60 
F4 "-5V" I L 4600 6800 60 
F5 "15V" I L 4600 7000 60 
$EndSheet
$Comp
L GND #PWR040
U 1 1
P 4450 7200
F 0 "#PWR040" H 4450 6950 50  0001 C CNN
F 1 "GND" H 4450 7050 50  0000 C CNN
F 2 "" H 4450 7200 50  0001 C CNN
F 3 "" H 4450 7200 50  0001 C CNN
	1    4450 7200
	1    0    0    -1  
$EndComp
$Comp
L +5V #PWR041
U 1 1
P 4450 6650
F 0 "#PWR041" H 4450 6500 50  0001 C CNN
F 1 "+5V" H 4450 6790 50  0000 C CNN
F 2 "" H 4450 6650 50  0001 C CNN
F 3 "" H 4450 6650 50  0001 C CNN
	1    4450 6650
	1    0    0    -1  
$EndComp
$Comp
L -5V #PWR30
U 1 1
P 4350 6800
F 0 "#PWR30" H 4350 6900 50  0001 C CNN
F 1 "-5V" H 4350 6950 50  0000 C CNN
F 2 "" H 4350 6800 50  0001 C CNN
F 3 "" H 4350 6800 50  0001 C CNN
	1    4350 6800
	1    0    0    -1  
$EndComp
Wire Wire Line
	4450 7200 4600 7200
Wire Wire Line
	4450 6650 4600 6650
Wire Wire Line
	4350 6800 4600 6800
$Comp
L +15V #PWR042
U 1 1
P 4200 7000
F 0 "#PWR042" H 4200 6850 50  0001 C CNN
F 1 "+15V" H 4200 7140 50  0000 C CNN
F 2 "" H 4200 7000 50  0001 C CNN
F 3 "" H 4200 7000 50  0001 C CNN
	1    4200 7000
	1    0    0    -1  
$EndComp
Wire Wire Line
	4200 7000 4600 7000
Wire Wire Line
	8850 1600 8850 1950
Wire Wire Line
	8750 1700 8750 2050
Wire Wire Line
	8750 2050 8850 2050
$EndSCHEMATC
